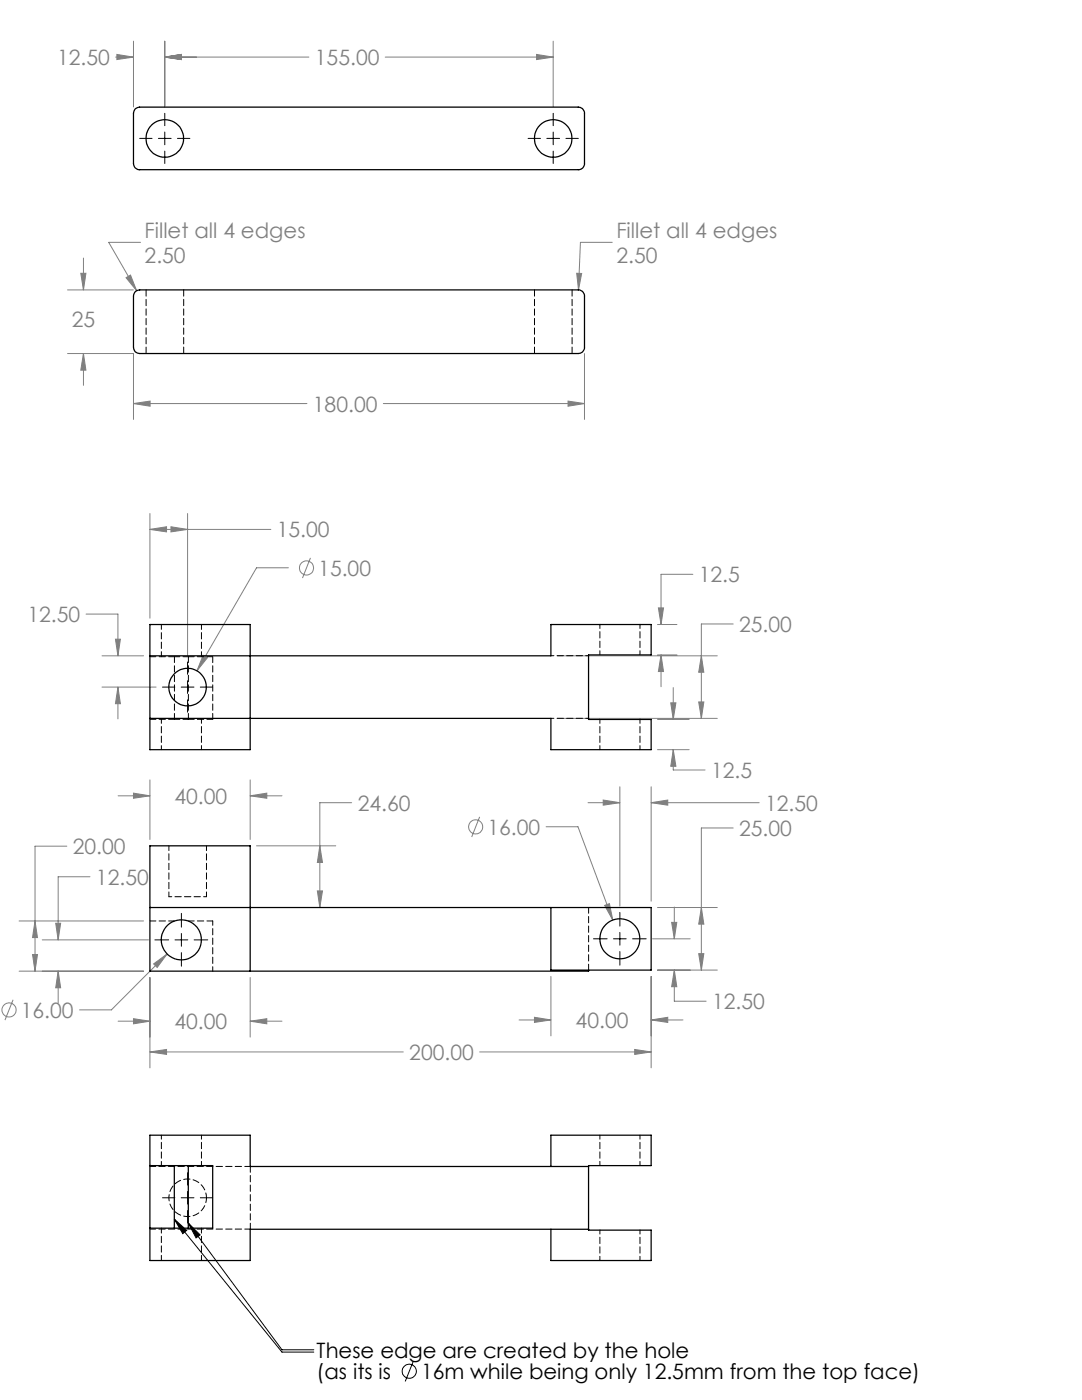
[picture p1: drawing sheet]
<svg xmlns="http://www.w3.org/2000/svg" width="216mm" height="279mm" viewBox="0 0 216 279" stroke-linecap="round" stroke-linejoin="round" font-family="sans-serif">
<g fill="none" stroke="#808080" stroke-width=".2">
<path d="M23.1 11.4h3.5M23.3 10.9l3.3 .5-3.3 .5zM26.6 8.2v13.1M32.9 11.4l3.3-.5v1zM32.9 8.2v13.1M32.9 11.4h28.7M76.9 11.4h33.5M107.1 10.9l3.3 .5-3.3 .5zM110.4 8.2v13.1M13.5 57.9h13.1M16.1 54.5h1l-.4 3.4zM16.7 51.5v6.4"/>
<path d="M25.2 55.4l.8-.5 1.3 3.1zM28 48.4h-6.3l5.6 9.6M115.1 54.5l1 .1-.7 3.3zM122.2 48.4h-6.4l-.4 9.5M13.5 70.6h13.1M16.7 70.6l.4 3.3h-1zM16.7 70.6v6.3M26.6 70.6v13.1M116.6 70.6v13.1M26.6 80.5l3.4-.5v1.1zM26.6 80.5h34.6M76.5 80.5h40.1"/>
<path d="M113.3 80l3.3 .5-3.3 .6zM29.9 105.7l3.3-.6v1.1zM29.9 102.5v20.9M29.9 105.7h24.1M34.1 105.1l3.3 .6-3.3 .5zM37.4 102.5v28.3M57.5 113.3h-6.3l-11.9 20.6M61.9 111.3l-1.5 4.1M138.3 114.6h-6.4v10M17.2 122.6h6.3v8.3M20.4 137.1h10.8M20.4 130.9h8.2"/>
<path d="M23 127.6h1l-.5 3.3zM23.5 137.1l.5 3.3h-1zM23.5 137.1v6.4M40.5 130.8l.9 .5-2.1 2.6zM111.2 130.9h31.9M131.2 130.7h3.9M131.2 124.6h3.9M131.4 121.3h1l-.5 3.3zM131.9 130.7l.5 3.3h-1zM131.9 130.7v6.4M134.3 137.2v6.4M139.9 130.9l.5 3.3h-1z"/>
<path d="M146.3 124.5h-6.4v18.9M23.6 158.8h6.3M26.6 158.3l3.3 .5-3.3 .5zM29.9 155.6v11.9M49.9 158.8l3.3-.5v1zM49.9 155.6v11.9M49.9 158.8h6.4M111.2 143.4h31.9M120.4 159.7l3.3 .5-3.3 .5zM123.7 157v23.8M129.9 157v22.8M131.2 143.6h6.3"/>
<path d="M131.2 149.6h6.3M133.8 140.3h1.1l-.6 3.3zM134.3 149.6l.6 3.3h-1.1zM134.3 149.6v4.1h6.4M139.4 140.1h1l-.5 3.3zM13.3 168.9h-6.3v24.9M18 175h-6.4v12.6M51.2 168.8h15.8M63.3 177.8h1l-.5 3.3zM63.8 168.8l.5 3.3h-1zM70.2 160.2h-6.4v20.9M95.7 163l-1.6 4"/>
<path d="M109 165h6.3l7 18.6M117.3 160.2h6.4M129.9 160.2l3.3-.5v1zM129.9 160.2h21.6M146.3 165.2h-6.4v28.4M2.6 199.5l-1.6 4.1M3.8 183.8h24.8M3.8 193.8h24.8M6.5 190.5h1l-.5 3.3zM7 183.8l.5 3.3h-1zM8.4 187.6h21.2M11.1 184.3h1l-.5 3.3z"/>
<path d="M11.6 193.8l.5 3.3h-1zM11.6 193.8v6.4M29.9 195.1v18M30.7 192.4l2.6-2-1.9 2.7zM33.3 190.4l-11.1 11.1h-6.3M49.9 195.1v11.9M109.9 194.9v11.8M120.6 180.7l1-.4 .7 3.3zM129.9 194.9v18.2M130.2 187.4h7.5M131.2 193.6h11.9M131.2 181.1h11.9"/>
<path d="M134 184.1h1l-.5 3.3zM134.5 193.6l.5 3.3h-1zM134.5 193.6v6.2h6.4M134.5 181v6.4M139.4 190.3h1l-.5 3.3zM139.9 181.1l.5 3.3h-1zM23.6 203.8h6.3M26.6 203.3l3.3 .5-3.3 .5zM29.9 209.9l3.3-.5v1zM29.9 209.9h50.6M49.9 203.8l3.3-.5v1zM49.9 203.8h6.4"/>
<path d="M95.7 209.9h34.2M103.6 203.6h6.3M106.6 203l3.3 .6-3.3 .4zM126.6 209.4l3.3 .5-3.3 .5zM129.9 203.6l3.3-.6v1zM129.9 203.6h6.4"/>
<circle cx="61.2" cy="113.4" r="1.41"/>
<circle cx="94.9" cy="165" r="1.41"/>
<circle cx="1.8" cy="201.6" r="1.41"/>
</g>
<g fill="none" stroke="#000" stroke-width=".2">
<path d="M27.9 27.6h2.4M31.6 27.6h2.5M32.9 22.6v2.5M32.9 26.4v2.5M32.9 30.2v2.4M35.4 27.6h2.5M105.4 27.6h2.4M109.1 27.6h2.6M110.4 22.6v2.5M110.4 26.4v2.5M110.4 30.2v2.4M112.9 27.6h2.5"/>
<path d="M32.4 137.1h2.5M36.2 137.1h2.5M37.4 132.1v2.5M37.4 135.9v2.5M37.4 139.7v2.4M40 137.1h2.4M30.9 187.6h2.8M34.9 187.6h2.6M36.2 182.3v2.7M36.2 186.3v2.5M36.2 190.1v2.7M38.7 187.6h2.8"/>
<path d="M118.4 187.4h2.7M122.4 187.4h2.6M123.7 182.1v2.7M123.7 186.1v2.5M123.7 189.9v2.7M126.2 187.4h2.7M32.4 239h2.5M36.2 239h2.5M37.4 234v2.5M37.4 237.8v2.5M40 239h2.4M34.8 243.3l21.5 26.5h6.3"/>
<path d="M34.8 243.3l2.5 2.2-.8 .7zM37.4 241.6v2.5M37.6 244.1l18.7 25.3h6.3M37.6 244.1l2.3 2.4-.8 .6zM82.5 271.6l-1.6 4.1"/>
<circle cx="81.7" cy="273.7" r="1.41"/>
</g>
<path d="M37.6 244.1l2.3 2.4-.8 .6zM34.8 243.3l2.5 2.2-.8 .7z" fill="#000"/>
<path d="M26.6 80.5l3.4-.5v1.1zM113.3 80l3.3 .5-3.3 .6zM16.1 54.5h1l-.4 3.4zM16.7 70.6l.4 3.3h-1zM115.1 54.5l.3 3.4 .7-3.3zM25.2 55.4l2.1 2.6-1.3-3.1zM32.9 11.4l3.3-.5v1zM107.1 10.9l3.3 .5-3.3 .5zM32.9 11.4l3.3-.5v1zM23.3 10.9l3.3 .5-3.3 .5zM29.9 209.9l3.3-.5v1zM126.6 209.4l3.3 .5-3.3 .5zM106.6 203l3.3 .6-3.3 .4zM129.9 203.6l3.3-.6v1zM26.6 158.3l3.3 .5-3.3 .5zM49.9 158.8l3.3-.5v1zM26.6 203.3l3.3 .5-3.3 .5zM49.9 203.8l3.3-.5v1zM63.8 168.8l.5 3.3h-1zM63.3 177.8h1l-.5 3.3zM139.4 190.3h1l-.5 3.3zM139.9 181.1l.5 3.3h-1zM120.6 180.7l1.7 2.9-.7-3.3zM120.4 159.7l3.3 .5-3.3 .5zM129.9 160.2l3.3-.5v1zM134 184.1h1l-.5 3.3zM134.5 193.6l.5 3.3h-1zM30.7 192.4l.7 .7 1.9-2.7zM7 183.8l.5 3.3h-1zM6.5 190.5h1l-.5 3.3zM11.1 184.3h1l-.5 3.3zM11.6 193.8l.5 3.3h-1zM40.5 130.8l-1.2 3.1 2.1-2.6zM23.5 137.1l.5 3.3h-1zM23 127.6h1l-.5 3.3zM34.1 105.1l3.3 .6-3.3 .5zM29.9 105.7l3.3-.6v1.1zM139.9 130.9l.5 3.3h-1zM139.4 140.1h1l-.5 3.3zM131.9 130.7l.5 3.3h-1zM131.4 121.3h1l-.5 3.3zM133.8 140.3h1.1l-.6 3.3zM134.3 149.6l.6 3.3h-1.1z" fill="#808080"/>
<g fill="none" stroke="#000" stroke-width=".25">
<path d="M27 21.7l.9-.3h87.5a1.2 1.2 0 0 1 1.2 1.2v10a1.2 1.2 0 0 1-1.2 1.3h-87.5a1.21 1.21 0 0 1-1.3-1.3v-10zM27 58.2l.9-.3h87.5a1.2 1.2 0 0 1 1.2 1.2v10.2a1.25 1.25 0 0 1-1.2 1.3h-87.5a1.21 1.21 0 0 1-1.3-1.3v-10.2zM29.9 124.6h20v25h-20zM29.9 130.9h80v-6.3h20v6.1h-12.5v12.9h12.5v6h-20v-6.2h-80M29.9 181.1h100v12.5h-20v-12.5M117.4 193.6v.2h-87.5v-25h20v25M29.9 232.6h12.5v12.5h-12.5M34.8 232.6v12.5M37.6 232.6v12.5M109.9 232.8v-6.2h20v6h-12.5v12.9h12.5v6.1h-20v-6.3M117.4 232.8h-67.5v-6.2h-20v25h20v-6.3h67.5"/>
<circle cx="32.9" cy="27.6" r="3.7"/>
<circle cx="110.4" cy="27.6" r="3.7"/>
<circle cx="37.4" cy="137.1" r="3.7"/>
<circle cx="36.2" cy="187.6" r="4"/>
<circle cx="123.7" cy="187.4" r="4"/>
</g>
<path d="M29.2 57.8v12.7M106.7 57.8v12.7M36.7 70.5v-12.7M114.2 70.5v-12.7" fill="none" stroke="#000" stroke-width=".2" stroke-dasharray="1.3 .6"/>
<path d="M29.9 131.1h4.9M37.6 131.1v12.5M37.6 131.1h4.8M42.4 131.1v12.5M34.8 143.6v-12.5M34.8 143.6h-4.9M42.4 143.6h-4.8M34.8 183.8h-4.9M42.4 183.8h-4.8M117.4 193.6v-12.5M49.9 232.8v12.5" fill="none" stroke="#000" stroke-width=".2" stroke-dasharray="1.3 .6" stroke-dashoffset=".1"/>
<path d="M42.4 183.8v10" fill="none" stroke="#000" stroke-width=".2" stroke-dasharray="1.3 .6" stroke-dashoffset=".4"/>
<path d="M109.9 130.9h7.5M117.4 143.4h-7.5M33.7 179h7.5" fill="none" stroke="#000" stroke-width=".2" stroke-dasharray="1.3 .6" stroke-dashoffset=".7"/>
<path d="M32.2 124.6v6.5M40.2 131.1v-6.5M33.7 168.8v10.2M41.2 179v-10.2M41.2 239a3.8 3.8 0 0 1-5.5 3.4 3.8 3.8 0 0 1-.4-6.4 3.8 3.8 0 0 1 5.9 2.5v.5M32.2 245.1v6.4M40.2 251.5v-6.4" fill="none" stroke="#000" stroke-width=".2" stroke-dasharray="1.3 .6" stroke-dashoffset=".3"/>
<path d="M37.6 131.1h-2.8M34.8 143.6h2.8M29.9 232.8h20M49.9 245.3h-20" fill="none" stroke="#000" stroke-width=".2" stroke-dasharray="1.3 .6" stroke-dashoffset=".2"/>
<path d="M119.7 124.6v6.1M127.7 130.7v-6.1M32.2 143.6v6M40.2 149.6v-6M119.7 143.6v6M127.7 149.6v-6M32.2 226.5v6.1M40.2 232.6v-6.1M119.7 226.5v6.1M127.7 232.6v-6.1M119.7 245.5v6M127.7 251.5v-6" fill="none" stroke="#000" stroke-width=".2" stroke-dasharray="1.3 .6" stroke-dashoffset=".5"/>
<g font-size="4.2" fill="#808080">
<text x="11.4" y="13">12.50</text>
<text x="62.8" y="13">155.00</text>
<text x="28.9" y="47.4">Fillet all 4 edges</text>
<text x="123" y="47.4">Fillet all 4 edges</text>
<text x="28.9" y="52.5">2.50</text>
<text x="123" y="52.5">2.50</text>
<text x="14.3" y="65.3">25</text>
<text x="62.4" y="82.1">180.00</text>
<text x="55.2" y="107.2">15.00</text>
<text x="63.5" y="114.9">15.00</text>
<text x="139.4" y="116.2">12.5</text>
<text x="5.5" y="124.1">12.50</text>
<text x="147.5" y="126.1">25.00</text>
<text x="141.9" y="155.3">12.5</text>
<text x="34.8" y="160.4">40.00</text>
<text x="71.4" y="161.8">24.60</text>
<text x="152.7" y="161.8">12.50</text>
<text x="97.3" y="166.6">16.00</text>
<text x="147.5" y="166.8">25.00</text>
<text x="14.5" y="170.4">20.00</text>
<text x="19.1" y="176.6">12.50</text>
<text x="4.2" y="203.1">16.00</text>
<text x="142.1" y="201.4">12.50</text>
<text x="34.8" y="205.4">40.00</text>
<text x="114.9" y="205.1">40.00</text>
<text x="81.7" y="211.5">200.00</text>
</g>
<g font-size="4.2">
<text x="63.2" y="271.1">These edge are created by the hole</text>
<text x="63.2" y="275.2">(as its is</text>
<text x="84" y="275.2">16m while being only 12.5mm from the top face)</text>
</g>
</svg>
